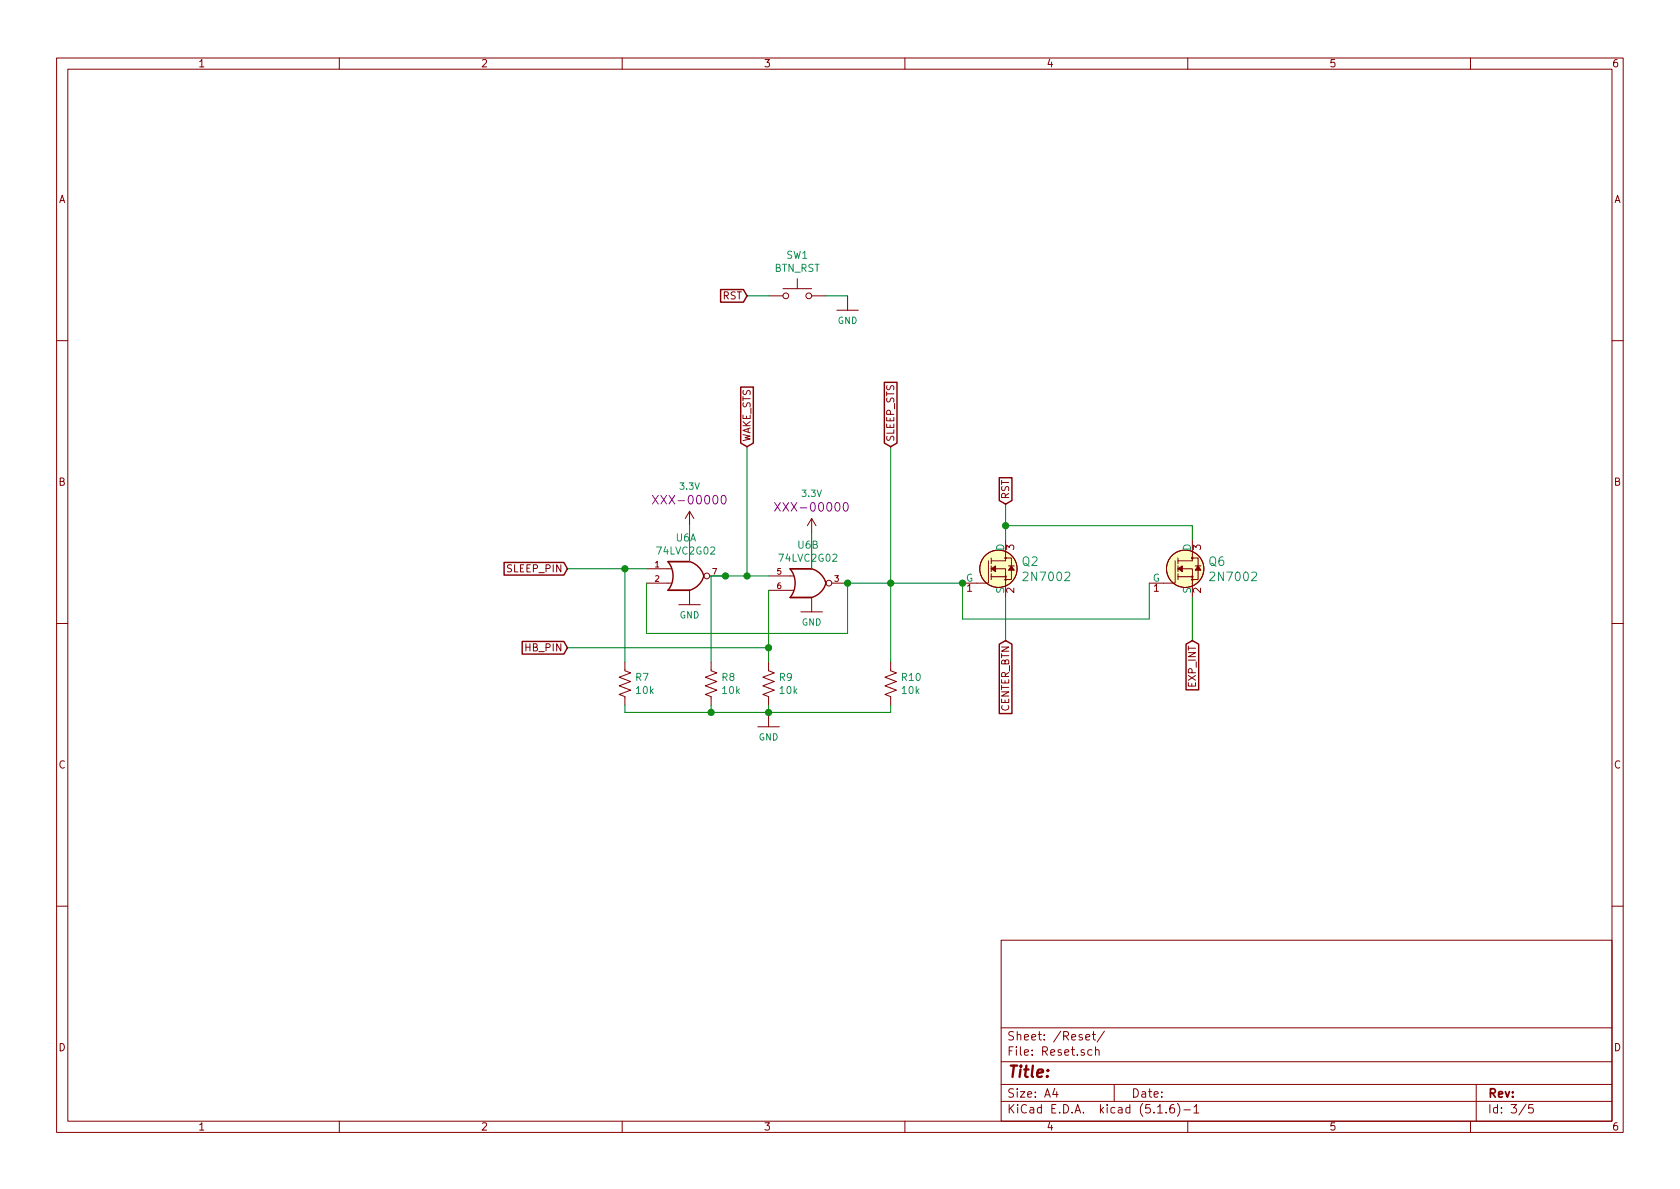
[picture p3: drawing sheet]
EESchema Schematic File Version 4
EELAYER 30 0
EELAYER END
$Descr A4 11693 8268
encoding utf-8
Sheet 3 5
Title ""
Date ""
Rev ""
Comp ""
Comment1 ""
Comment2 ""
Comment3 ""
Comment4 ""
$EndDescr
Wire Wire Line
	5200 2050 5350 2050
Text GLabel 5200 2050 0    50   Input ~ 0
RST
Wire Wire Line
	5750 2050 5900 2050
$Comp
L RemoteSensor-rescue:GND-SparkFun-PowerSymbols #GND?
U 1 1
P 5900 2050
AR Path="/5EF5D1D7" Ref="#GND?"  Part="1" 
AR Path="/5EF41F85/5EF5D1D7" Ref="#GND0112"  Part="1" 
F 0 "#GND0112" H 5950 2000 45  0001 L BNN
F 1 "GND" H 5900 1880 45  0000 C CNN
F 2 "" H 5900 1950 60  0001 C CNN
F 3 "" H 5900 1950 60  0001 C CNN
	1    5900 2050
	1    0    0    -1  
$EndComp
$Comp
L RemoteSensor-rescue:SW_Push-Switch SW?
U 1 1
P 5550 2050
AR Path="/5EF5D1D1" Ref="SW?"  Part="1" 
AR Path="/5EF41F85/5EF5D1D1" Ref="SW1"  Part="1" 
F 0 "SW1" H 5550 2335 50  0000 C CNN
F 1 "BTN_RST" H 5550 2244 50  0000 C CNN
F 2 "Button_Switch_SMD:SW_SPST_TL3342" H 5550 2250 50  0001 C CNN
F 3 "~" H 5550 2250 50  0001 C CNN
	1    5550 2050
	1    0    0    -1  
$EndComp
Wire Wire Line
	8300 4450 8300 4150
Text GLabel 8300 4450 3    50   Input ~ 0
EXP_INT
Wire Wire Line
	7000 4150 7000 4450
Wire Wire Line
	7000 3650 7000 3750
Connection ~ 7000 3650
Wire Wire Line
	8300 3650 8300 3750
Wire Wire Line
	7000 3650 8300 3650
Wire Wire Line
	7000 3500 7000 3650
Wire Wire Line
	8000 4300 8000 4050
Wire Wire Line
	6700 4300 8000 4300
Wire Wire Line
	6700 4050 6700 4300
$Comp
L RemoteSensor-rescue:2N7002-dk_Transistors-FETs-MOSFETs-Single Q?
U 1 1
P 8300 3950
AR Path="/5F6FE62F" Ref="Q?"  Part="1" 
AR Path="/5EF41F85/5F6FE62F" Ref="Q6"  Part="1" 
F 0 "Q6" H 8408 4003 60  0000 L CNN
F 1 "2N7002" H 8408 3897 60  0000 L CNN
F 2 "digikey-footprints:SOT-23-3" H 8500 4150 60  0001 L CNN
F 3 "https://www.onsemi.com/pub/Collateral/NDS7002A-D.PDF" H 8500 4250 60  0001 L CNN
F 4 "2N7002NCT-ND" H 8500 4350 60  0001 L CNN "Digi-Key_PN"
F 5 "2N7002" H 8500 4450 60  0001 L CNN "MPN"
F 6 "Discrete Semiconductor Products" H 8500 4550 60  0001 L CNN "Category"
F 7 "Transistors - FETs, MOSFETs - Single" H 8500 4650 60  0001 L CNN "Family"
F 8 "https://www.onsemi.com/pub/Collateral/NDS7002A-D.PDF" H 8500 4750 60  0001 L CNN "DK_Datasheet_Link"
F 9 "/product-detail/en/on-semiconductor/2N7002/2N7002NCT-ND/244664" H 8500 4850 60  0001 L CNN "DK_Detail_Page"
F 10 "MOSFET N-CH 60V 115MA SOT-23" H 8500 4950 60  0001 L CNN "Description"
F 11 "ON Semiconductor" H 8500 5050 60  0001 L CNN "Manufacturer"
F 12 "Active" H 8500 5150 60  0001 L CNN "Status"
	1    8300 3950
	1    0    0    -1  
$EndComp
Text GLabel 7000 4450 3    50   Input ~ 0
CENTER_BTN
Text GLabel 7000 3500 1    50   Input ~ 0
RST
$Comp
L RemoteSensor-rescue:2N7002-dk_Transistors-FETs-MOSFETs-Single Q?
U 1 1
P 7000 3950
AR Path="/5EF5A94D" Ref="Q?"  Part="1" 
AR Path="/5EF41F85/5EF5A94D" Ref="Q2"  Part="1" 
F 0 "Q2" H 7108 4003 60  0000 L CNN
F 1 "2N7002" H 7108 3897 60  0000 L CNN
F 2 "digikey-footprints:SOT-23-3" H 7200 4150 60  0001 L CNN
F 3 "https://www.onsemi.com/pub/Collateral/NDS7002A-D.PDF" H 7200 4250 60  0001 L CNN
F 4 "2N7002NCT-ND" H 7200 4350 60  0001 L CNN "Digi-Key_PN"
F 5 "2N7002" H 7200 4450 60  0001 L CNN "MPN"
F 6 "Discrete Semiconductor Products" H 7200 4550 60  0001 L CNN "Category"
F 7 "Transistors - FETs, MOSFETs - Single" H 7200 4650 60  0001 L CNN "Family"
F 8 "https://www.onsemi.com/pub/Collateral/NDS7002A-D.PDF" H 7200 4750 60  0001 L CNN "DK_Datasheet_Link"
F 9 "/product-detail/en/on-semiconductor/2N7002/2N7002NCT-ND/244664" H 7200 4850 60  0001 L CNN "DK_Detail_Page"
F 10 "MOSFET N-CH 60V 115MA SOT-23" H 7200 4950 60  0001 L CNN "Description"
F 11 "ON Semiconductor" H 7200 5050 60  0001 L CNN "Manufacturer"
F 12 "Active" H 7200 5150 60  0001 L CNN "Status"
	1    7000 3950
	1    0    0    -1  
$EndComp
Wire Wire Line
	5350 4500 5350 4600
Wire Wire Line
	3950 4500 5350 4500
Text GLabel 3950 4500 0    50   Input ~ 0
HB_PIN
$Comp
L RemoteSensor-rescue:GND-SparkFun-PowerSymbols #GND?
U 1 1
P 5350 4950
AR Path="/5EF5A98A" Ref="#GND?"  Part="1" 
AR Path="/5EF41F85/5EF5A98A" Ref="#GND0111"  Part="1" 
F 0 "#GND0111" H 5400 4900 45  0001 L BNN
F 1 "GND" H 5350 4780 45  0000 C CNN
F 2 "" H 5350 4850 60  0001 C CNN
F 3 "" H 5350 4850 60  0001 C CNN
	1    5350 4950
	1    0    0    -1  
$EndComp
Wire Wire Line
	4350 4950 4950 4950
Wire Wire Line
	4950 4950 5350 4950
Connection ~ 4950 4950
Wire Wire Line
	4950 4950 4950 4900
$Comp
L RemoteSensor-rescue:R_US-Device R?
U 1 1
P 4950 4750
AR Path="/5EF5A980" Ref="R?"  Part="1" 
AR Path="/5EF41F85/5EF5A980" Ref="R8"  Part="1" 
F 0 "R8" H 5018 4796 50  0000 L CNN
F 1 "10k" H 5018 4705 50  0000 L CNN
F 2 "Resistor_SMD:R_0603_1608Metric_Pad1.05x0.95mm_HandSolder" V 4990 4740 50  0001 C CNN
F 3 "~" H 4950 4750 50  0001 C CNN
	1    4950 4750
	1    0    0    -1  
$EndComp
Wire Wire Line
	6200 4950 6200 4900
Connection ~ 5350 4950
Wire Wire Line
	5350 4950 6200 4950
Wire Wire Line
	5350 4950 5350 4900
Wire Wire Line
	4350 4900 4350 4950
Wire Wire Line
	5900 4400 4500 4400
$Comp
L RemoteSensor-rescue:R_US-Device R?
U 1 1
P 4350 4750
AR Path="/5EF5A91B" Ref="R?"  Part="1" 
AR Path="/5EF41F85/5EF5A91B" Ref="R7"  Part="1" 
F 0 "R7" H 4418 4796 50  0000 L CNN
F 1 "10k" H 4418 4705 50  0000 L CNN
F 2 "Resistor_SMD:R_0603_1608Metric_Pad1.05x0.95mm_HandSolder" V 4390 4740 50  0001 C CNN
F 3 "~" H 4350 4750 50  0001 C CNN
	1    4350 4750
	1    0    0    -1  
$EndComp
$Comp
L RemoteSensor-rescue:R_US-Device R?
U 1 1
P 5350 4750
AR Path="/5EF5A915" Ref="R?"  Part="1" 
AR Path="/5EF41F85/5EF5A915" Ref="R9"  Part="1" 
F 0 "R9" H 5418 4796 50  0000 L CNN
F 1 "10k" H 5418 4705 50  0000 L CNN
F 2 "Resistor_SMD:R_0603_1608Metric_Pad1.05x0.95mm_HandSolder" V 5390 4740 50  0001 C CNN
F 3 "~" H 5350 4750 50  0001 C CNN
	1    5350 4750
	1    0    0    -1  
$EndComp
$Comp
L RemoteSensor-rescue:R_US-Device R?
U 1 1
P 6200 4750
AR Path="/5EF5A953" Ref="R?"  Part="1" 
AR Path="/5EF41F85/5EF5A953" Ref="R10"  Part="1" 
F 0 "R10" H 6268 4796 50  0000 L CNN
F 1 "10k" H 6268 4705 50  0000 L CNN
F 2 "Resistor_SMD:R_0603_1608Metric_Pad1.05x0.95mm_HandSolder" V 6240 4740 50  0001 C CNN
F 3 "~" H 6200 4750 50  0001 C CNN
	1    6200 4750
	1    0    0    -1  
$EndComp
Connection ~ 6700 4050
Wire Wire Line
	6200 4050 6700 4050
Wire Wire Line
	3950 3950 4350 3950
Text GLabel 3950 3950 0    50   Input ~ 0
SLEEP_PIN
Text GLabel 6200 3100 1    50   Input ~ 0
SLEEP_STS
Text GLabel 5200 3100 1    50   Input ~ 0
WAKE_STS
Wire Wire Line
	4950 4600 4950 4000
Wire Wire Line
	6200 4050 6200 3100
Wire Wire Line
	5200 4000 5350 4000
Connection ~ 5200 4000
Wire Wire Line
	5200 4000 5200 3100
$Comp
L RemoteSensor-rescue:3.3V-SparkFun-PowerSymbols #SUPPLY?
U 1 1
P 5650 3700
AR Path="/5EF5A969" Ref="#SUPPLY?"  Part="1" 
AR Path="/5EF41F85/5EF5A969" Ref="#SUPPLY0115"  Part="1" 
F 0 "#SUPPLY0115" H 5700 3700 45  0001 L BNN
F 1 "3.3V" H 5650 3976 45  0000 C CNN
F 2 "XXX-00000" H 5650 3881 60  0000 C CNN
F 3 "" H 5650 3700 60  0001 C CNN
	1    5650 3700
	1    0    0    -1  
$EndComp
$Comp
L RemoteSensor-rescue:3.3V-SparkFun-PowerSymbols #SUPPLY?
U 1 1
P 4800 3650
AR Path="/5EF5A963" Ref="#SUPPLY?"  Part="1" 
AR Path="/5EF41F85/5EF5A963" Ref="#SUPPLY0114"  Part="1" 
F 0 "#SUPPLY0114" H 4850 3650 45  0001 L BNN
F 1 "3.3V" H 4800 3926 45  0000 C CNN
F 2 "XXX-00000" H 4800 3831 60  0000 C CNN
F 3 "" H 4800 3650 60  0001 C CNN
	1    4800 3650
	1    0    0    -1  
$EndComp
Connection ~ 6200 4050
Wire Wire Line
	5900 4050 6200 4050
Wire Wire Line
	6200 4600 6200 4050
Wire Wire Line
	4350 3950 4350 4600
Connection ~ 4350 3950
Wire Wire Line
	4500 3950 4350 3950
Connection ~ 5350 4500
Wire Wire Line
	5350 4100 5350 4500
Wire Wire Line
	4500 4400 4500 4050
Wire Wire Line
	5900 4050 5900 4400
$Comp
L RemoteSensor-rescue:GND-SparkFun-PowerSymbols #GND?
U 1 1
P 4800 4100
AR Path="/5EF5A935" Ref="#GND?"  Part="1" 
AR Path="/5EF41F85/5EF5A935" Ref="#GND0110"  Part="1" 
F 0 "#GND0110" H 4850 4050 45  0001 L BNN
F 1 "GND" H 4800 3930 45  0000 C CNN
F 2 "" H 4800 4000 60  0001 C CNN
F 3 "" H 4800 4000 60  0001 C CNN
	1    4800 4100
	1    0    0    -1  
$EndComp
Wire Wire Line
	4950 4000 5050 4000
Wire Wire Line
	5050 4000 5200 4000
Connection ~ 5050 4000
$Comp
L RemoteSensor-rescue:74LVC2G02-74xGxx U?
U 1 1
P 4800 4000
AR Path="/5EF5A92F" Ref="U?"  Part="1" 
AR Path="/5EF41F85/5EF5A92F" Ref="U6"  Part="1" 
F 0 "U6" H 4775 4267 50  0000 C CNN
F 1 "74LVC2G02" H 4775 4176 50  0000 C CNN
F 2 "Package_SO:VSSOP-8_2.3x2mm_P0.5mm" H 4800 4000 50  0001 C CNN
F 3 "http://www.ti.com/lit/sg/scyt129e/scyt129e.pdf" H 4800 4000 50  0001 C CNN
	1    4800 4000
	1    0    0    -1  
$EndComp
Wire Wire Line
	4800 3900 4800 3650
Wire Wire Line
	5650 3950 5650 3700
Connection ~ 5900 4050
$Comp
L RemoteSensor-rescue:74LVC2G02-74xGxx U?
U 2 1
P 5650 4050
AR Path="/5EF5A927" Ref="U?"  Part="2" 
AR Path="/5EF41F85/5EF5A927" Ref="U6"  Part="2" 
F 0 "U6" H 5625 4317 50  0000 C CNN
F 1 "74LVC2G02" H 5625 4226 50  0000 C CNN
F 2 "Package_SO:VSSOP-8_2.3x2mm_P0.5mm" H 5650 4050 50  0001 C CNN
F 3 "http://www.ti.com/lit/sg/scyt129e/scyt129e.pdf" H 5650 4050 50  0001 C CNN
	2    5650 4050
	1    0    0    -1  
$EndComp
$Comp
L RemoteSensor-rescue:GND-SparkFun-PowerSymbols #GND?
U 1 1
P 5650 4150
AR Path="/5EF5A921" Ref="#GND?"  Part="1" 
AR Path="/5EF41F85/5EF5A921" Ref="#GND0109"  Part="1" 
F 0 "#GND0109" H 5700 4100 45  0001 L BNN
F 1 "GND" H 5650 3980 45  0000 C CNN
F 2 "" H 5650 4050 60  0001 C CNN
F 3 "" H 5650 4050 60  0001 C CNN
	1    5650 4150
	1    0    0    -1  
$EndComp
$EndSCHEMATC
